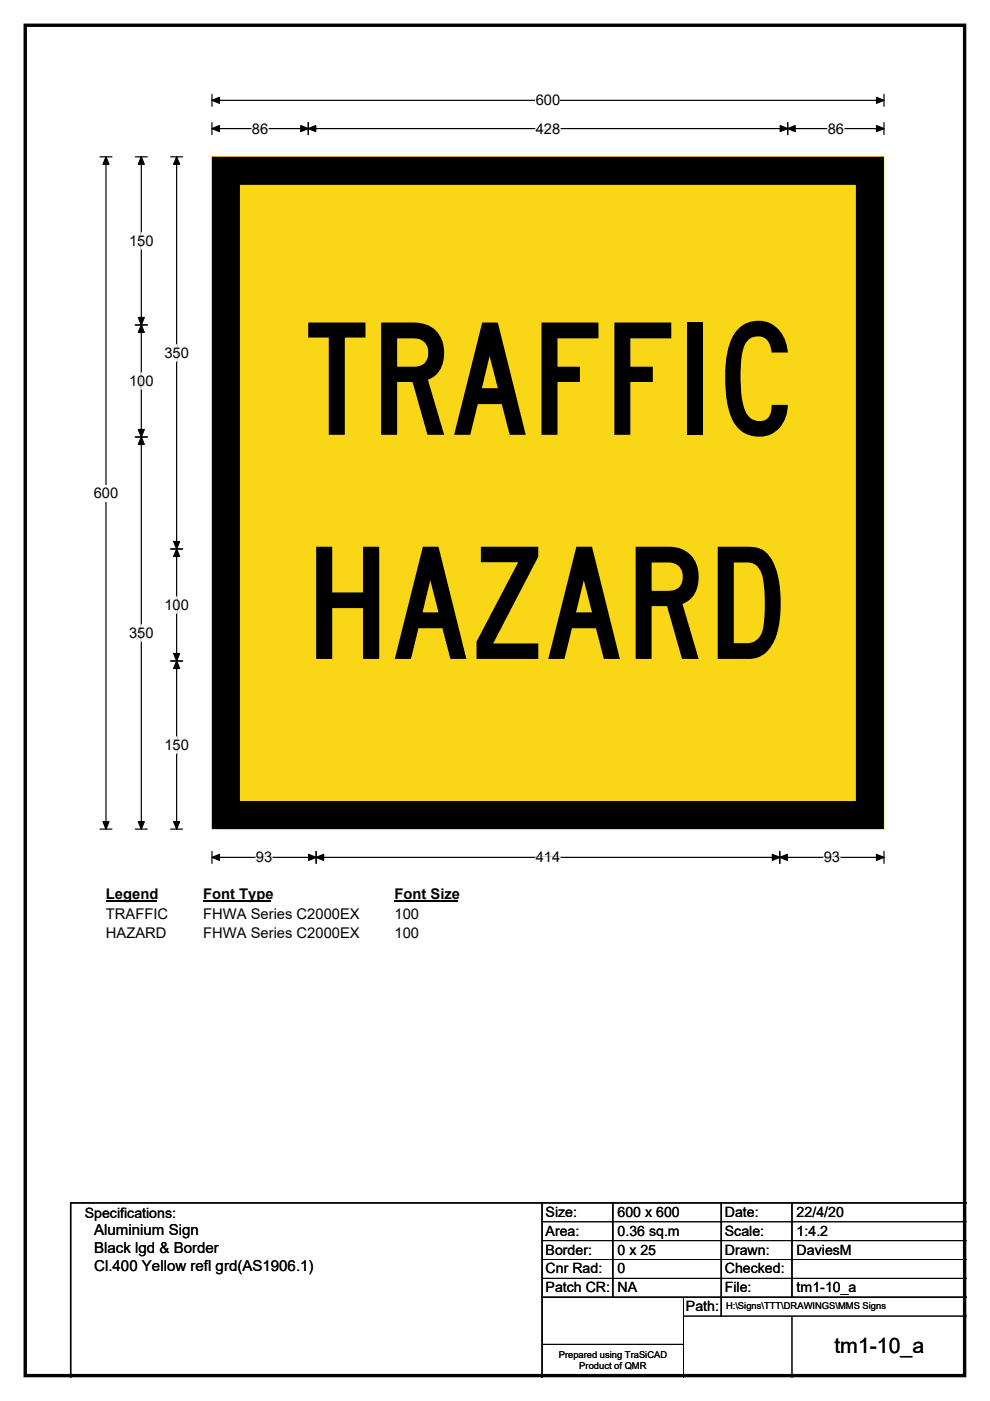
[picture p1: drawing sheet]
<svg xmlns="http://www.w3.org/2000/svg" width="210mm" height="297mm" viewBox="0 0 210 297" stroke-linecap="round" stroke-linejoin="round" font-family="sans-serif">
<path d="M5.4 5.4h199.2v286.3h-199.2z" fill="none" stroke="#000" stroke-width=".72"/>
<path d="M45 21.3h142.5M45 20v2.5M187.5 20v2.5" fill="none" stroke="#000" stroke-width=".25"/>
<path d="M45 21.3l1.5-.7v1.3zM185.9 20.6l1.6 .7-1.6 .6z" fill="#000" stroke="#000" stroke-width=".25"/>
<path d="M113.6 19.5h5.2v3.5h-5.2z" fill="#fff"/>
<g fill="none" stroke="#000" stroke-width=".25">
<path d="M21.2 33.3h2.5M22.5 33.3v142.5M45 27.3h142.5M45 26v2.5M65.4 26v2.5M167.1 26v2.5M187.5 26v2.5M21.2 175.8h2.5M45 180.5v2.5M45 181.8h142.5M67.1 180.5v2.5M165.4 180.5v2.5"/>
<path d="M187.5 180.5v2.5"/>
</g>
<g fill="#000" stroke="#000" stroke-width=".25">
<path d="M22.5 33.3l.6 1.5h-1.3zM45 27.3l1.5-.7v1.3zM65.4 27.3l1.6-.7v1.3zM63.8 26.6l1.6 .7-1.6 .6zM165.5 26.6l1.6 .7-1.6 .6zM167.1 27.3l1.6-.7v1.3zM185.9 26.6l1.6 .7-1.6 .6zM21.8 174.2h1.3l-.6 1.6zM45 181.8l1.5-.7v1.3zM67.1 181.8l1.5-.7v1.3zM65.5 181.1l1.6 .7-1.6 .6zM163.8 181.1l1.6 .7-1.6 .6z"/>
<path d="M165.4 181.8l1.6-.7v1.3zM185.9 181.1l1.6 .7-1.6 .6z"/>
</g>
<path d="M53.4 27.3h3.5M113.6 27.3h5.2M175.6 27.3h3.4M54.3 181.8h3.4M113.6 181.8h5.2M174.7 181.8h3.5" fill="none" stroke="#fff" stroke-width=".25"/>
<path d="M19.9 102.8h5.2v3.5h-5.2z" fill="#fff"/>
<path d="M28.7 33.3h2.5M30 33.3v142.5M36.2 33.3h2.5M37.5 33.3v142.5M28.7 68.9h2.5M28.7 92.6h2.5M36.2 116.4h2.5M36.2 140.1h2.5M28.7 175.8h2.5M36.2 175.8h2.5" fill="none" stroke="#000" stroke-width=".25"/>
<path d="M30 33.3l.6 1.5h-1.3zM37.5 33.3l.6 1.5h-1.3zM30 68.9l.6 1.6h-1.3zM29.3 67.3h1.3l-.6 1.6zM29.3 91.1h1.3l-.6 1.5zM30 92.6l.6 1.6h-1.3zM37.5 116.4l.6 1.6h-1.3zM36.8 114.8h1.3l-.6 1.6zM36.8 138.6h1.3l-.6 1.5zM37.5 140.1l.6 1.6h-1.3zM29.3 174.2h1.3l-.6 1.6zM36.8 174.2h1.3l-.6 1.6z" fill="#000" stroke="#000" stroke-width=".25"/>
<path d="M30 49.3v3.5M30 79v3.5M37.5 73.1v3.5M30 132.5v3.5M37.5 126.5v3.5M37.5 156.2v3.5" fill="none" stroke="#fff" stroke-width=".25"/>
<path d="M22.5 187.8h10.7v3.5h-10.7z" fill="#fff"/>
<path d="M22.5 191.1h10.7" fill="none" stroke="#000" stroke-width=".32"/>
<path d="M43.1 187.8h14.4v3.5h-14.4z" fill="#fff"/>
<path d="M43.1 191.1h14.4" fill="none" stroke="#000" stroke-width=".32"/>
<path d="M83.7 187.8h13.4v3.5h-13.4z" fill="#fff"/>
<path d="M83.7 191.1h13.4" fill="none" stroke="#000" stroke-width=".32"/>
<g fill="#fff">
<path d="M22.5 192h13.1v3.5h-13.1z"/>
<path d="M43.1 192h33.1v3.5h-33.1z"/>
<path d="M83.7 192h5.2v3.5h-5.2z"/>
<path d="M22.5 196.2h12.8v3.4h-12.8z"/>
<path d="M43.1 196.2h33.1v3.4h-33.1z"/>
<path d="M83.7 196.2h5.2v3.4h-5.2z"/>
</g>
<path d="M45 33.3h142.5v142.5h-142.5z" fill="#fad716"/>
<path d="M45 33.3h142.5v142.5h-142.5z" fill="none" stroke="#fad716" stroke-width=".21"/>
<path d="M47.9 36.2h136.6v136.6h-136.6z" fill="none" stroke="#000" stroke-width="5.9"/>
<path d="M115 255v37M130 255v20M153 255v24M168 255v20M205 255h-190v37M115 275h90" fill="none" stroke="#000" stroke-width=".3"/>
<path d="M115 259h90M115 263h90M115 267h90M115 271h90M145 279h60M145 275v17M168 279v13M115 285h30" fill="none" stroke="#000" stroke-width=".21"/>
<g font-size="33">
<text x="64.7" y="92.2">TRAFFIC</text>
<text x="64.5" y="139.7">HAZARD</text>
</g>
<text font-size="4.5" x="177" y="286.9">tm1-10_a</text>
<g font-size="3.2">
<text x="20" y="261.9">Aluminium Sign</text>
<text x="20" y="265.7">Black lgd &amp; Border</text>
<text x="20" y="269.6">Cl.400 Yellow refl grd(AS1906.1)</text>
</g>
<g font-size="3.1">
<text x="113.6" y="22.3">600</text>
<text x="53.4" y="28.3">86</text>
<text x="113.6" y="28.3">428</text>
<text x="175.6" y="28.3">86</text>
<text x="27.4" y="52.1">150</text>
<text x="34.9" y="75.9">350</text>
<text x="27.4" y="81.8">100</text>
<text x="19.9" y="105.6">600</text>
<text x="34.9" y="129.3">100</text>
<text x="27.4" y="135.3">350</text>
<text x="34.9" y="159">150</text>
<text x="54.3" y="182.8">93</text>
<text x="113.6" y="182.8">414</text>
<text x="174.7" y="182.8">93</text>
<text x="22.5" y="190.6">Legend</text>
<text x="43.1" y="190.6">Font Type</text>
<text x="83.7" y="190.6">Font Size</text>
<text x="22.5" y="194.8">TRAFFIC</text>
<text x="43.1" y="194.8">FHWA Series C2000EX</text>
<text x="83.7" y="194.8">100</text>
<text x="22.5" y="198.9">HAZARD</text>
<text x="43.1" y="198.9">FHWA Series C2000EX</text>
<text x="83.7" y="198.9">100</text>
</g>
<g font-size="3">
<text x="115.7" y="258">Size:</text>
<text x="131" y="258">600 x 600</text>
<text x="153.7" y="258">Date:</text>
<text x="169" y="258">22/4/20</text>
<text x="18" y="258.2">Specifications:</text>
<text x="115.7" y="262">Area:</text>
<text x="131" y="262">0.36 sq.m</text>
<text x="153.7" y="262">Scale:</text>
<text x="169" y="262">1:4.2</text>
<text x="115.7" y="266">Border:</text>
<text x="115.7" y="270">Cnr Rad:</text>
<text x="131" y="266">0 x 25</text>
<text x="131" y="270">0</text>
<text x="153.7" y="266">Drawn:</text>
<text x="153.7" y="270">Checked:</text>
<text x="169" y="266">DaviesM</text>
<text x="115.7" y="274">Patch CR:</text>
<text x="131" y="274">NA</text>
<text x="153.7" y="274">File:</text>
<text x="169" y="274">tm1-10_a</text>
<text x="145.5" y="278">Path:</text>
</g>
<g font-size="2">
<text x="154" y="277.6">H:\Signs\TTT\DRAWINGS\MMS Signs</text>
<text x="118.5" y="287.8">Prepared using TraSiCAD</text>
<text x="122.9" y="290.2">Product of QMR</text>
</g>
</svg>
